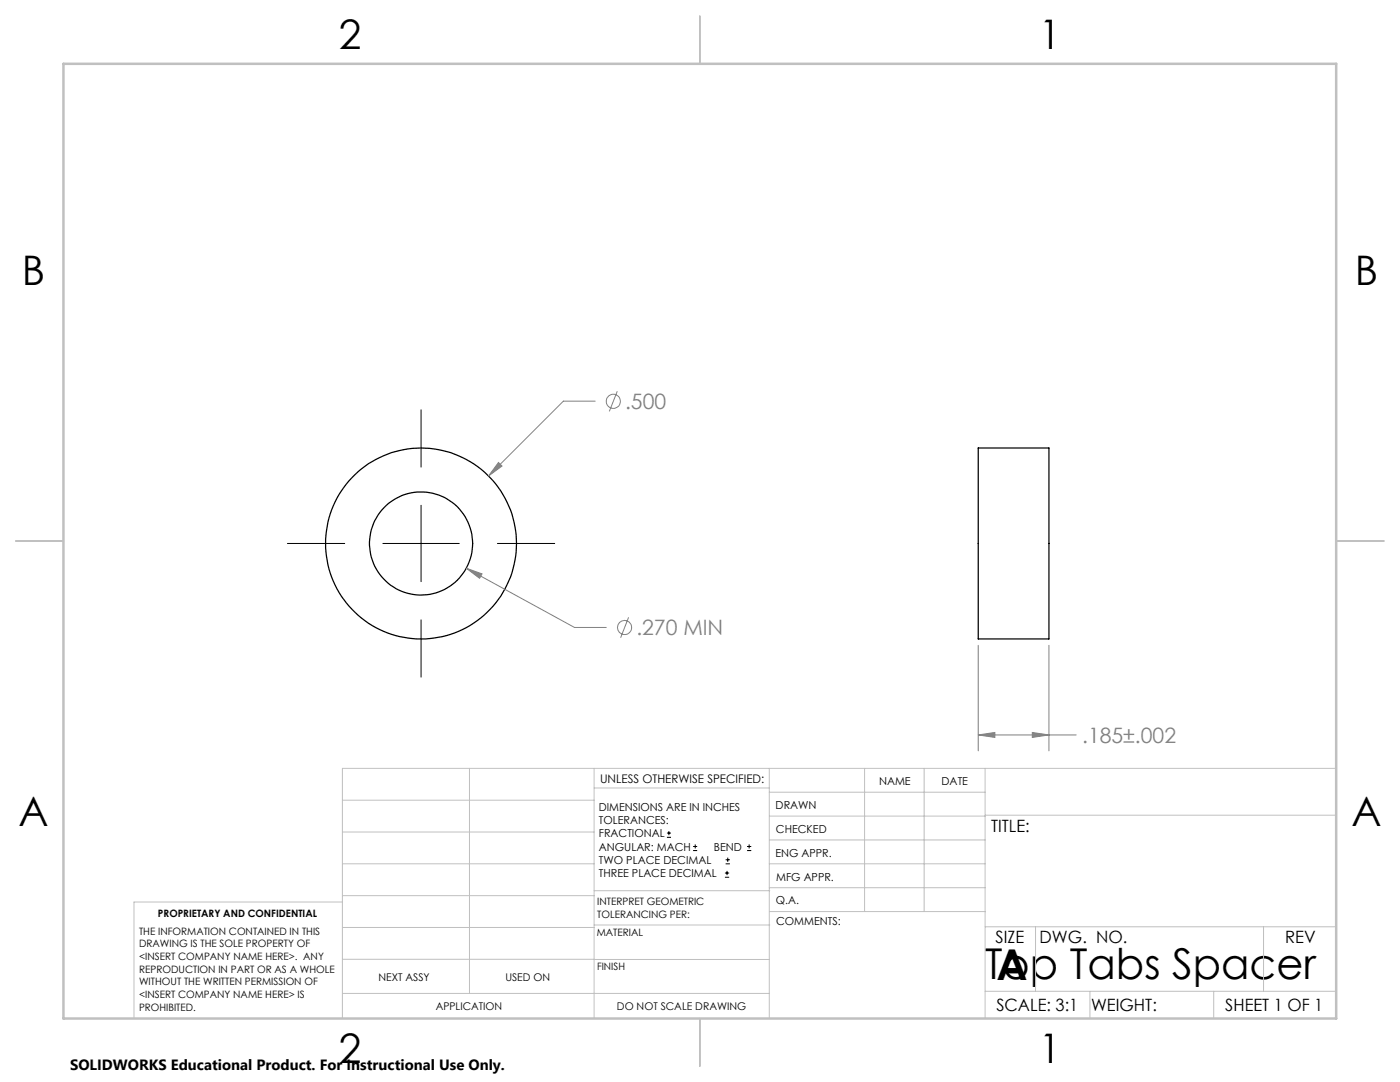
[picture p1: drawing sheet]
<svg xmlns="http://www.w3.org/2000/svg" width="279mm" height="216mm" viewBox="0 0 279 216" stroke-linecap="round" stroke-linejoin="round" font-family="sans-serif">
<g fill="none" stroke="#000" stroke-width=".25">
<path d="M195.2 89.4h14.1v38.1h-14.1z"/>
<circle cx="84" cy="108.5" r="19"/>
<circle cx="84" cy="108.4" r="10.3"/>
</g>
<g fill="none" stroke="#808080" stroke-width=".2">
<path d="M123.2 78.1l-1.6 4M99.5 92.3l.7 .7-2.7 2zM118.8 80h-6.4l-14.9 15M93.1 113.4l3.1 1.1-.5 .9zM93.1 113.4l21.6 11.8h6.3M125.4 123.2l-1.5 4M195.2 128.8v21M209.3 128.8v21M195.2 146.6l3.3-.4v.9zM195.2 146.6h19.6M206 146.2l3.3 .4-3.3 .5z"/>
<circle cx="122.4" cy="80.1" r="1.41"/>
<circle cx="124.6" cy="125.2" r="1.4"/>
</g>
<g fill="none" stroke="#000" stroke-width=".2">
<path d="M84 81.8v11.4M57.4 108.4h11.4M76.4 108.4h15.3M84 100.8v15.3M99.3 108.4h11.4M84 123.7v11.4M133.1 167.1h.8M133.1 166.2h.8M133.5 165.8v.9M138.3 169.7h.8M138.3 168.9h.8M138.7 168.5v.8"/>
<path d="M144.7 175h.8M144.7 174.2h.8M144.8 172.4h.9M144.8 171.6h.9M145.1 173.8v.8M145.2 171.1v.9M149.1 169.7h.8M149.1 168.9h.8M149.5 168.5v.8"/>
</g>
<g fill="none" stroke="#c0c0c0" stroke-width=".2">
<path d="M68.3 159.7h50.3M93.7 153.3v44.9M118.6 153.3v49.9M118.6 157.2h34.9M153.5 153.3v49.9M153.5 158.1h43.1M172.5 153.3v28.6M184.4 153.3v28.6M196.6 153.3v49.9M266.7 153.3h-198.4v49.9M68.3 178.7h50.3M68.3 172.4h50.3"/>
<path d="M68.3 166h50.3M68.3 180h-41.6v23.2M118.6 177.7h35M153.5 167.6h43.1M153.5 162.8h43.1M153.5 172.4h43.1M153.5 177.1h43.1M196.6 162.7h70.1M68.3 198.2h85.2M68.3 191.4l85.2 .1M68.3 185.1h50.3M118.6 184.6h35"/>
<path d="M153.6 181.9h43M196.6 197.8h70.1M196.6 184.9h70.1M206.7 184.9v12.9M217.5 197.8v5.4M242.2 197.8v5.4M252.2 184.9v12.9"/>
</g>
<path d="M139.7 3.2v9.5M3.1 107.9h9.6M266.7 107.9h9.5M139.7 203.2v9.6" fill="none" stroke="#c0c0c0" stroke-width=".25"/>
<path d="M12.7 12.7h254v190.5h-254z" fill="none" stroke="#c0c0c0" stroke-width=".5"/>
<path d="M93.1 113.4l2.6 2 .5-.9zM99.5 92.3l-2 2.7 2.7-2zM195.2 146.6l3.3-.4v.9zM206 146.2l3.3 .4-3.3 .5z" fill="#808080"/>
<g font-size="8.5">
<text x="196.5" y="195.4">Top Tabs Spacer</text>
<text x="198.9" y="195.5">A</text>
</g>
<g font-size="8.1">
<text x="67.6" y="9.7">2</text>
<text x="207.3" y="9.7">1</text>
<text x="4.4" y="57">B</text>
<text x="270.4" y="57">B</text>
<text x="3.7" y="164.9">A</text>
<text x="269.7" y="164.9">A</text>
<text x="67.6" y="212.2">2</text>
<text x="207.3" y="212.2">1</text>
</g>
<g font-size="4.2" fill="#808080">
<text x="124.7" y="81.6">.500</text>
<text x="127" y="126.8">.270 MIN</text>
<text x="216" y="148.2">.185±.002</text>
</g>
<g font-size="3.4">
<text x="197.8" y="166">TITLE:</text>
<text x="198.7" y="188.1">SIZE</text>
<text x="207.5" y="188.1">DWG. NO.</text>
<text x="256.5" y="188.2">REV</text>
<text x="198.8" y="201.7">SCALE: 3:1</text>
<text x="217.7" y="201.8">WEIGHT:</text>
<text x="244.5" y="201.7">SHEET 1 OF 1</text>
</g>
<text font-size="3" x="14" y="213.5">SOLIDWORKS Educational Product. For Instructional Use Only.</text>
<text font-size="2.4" x="119.8" y="156.2">UNLESS OTHERWISE SPECIFIED:</text>
<g font-size="2.2">
<text x="119.5" y="161.8">DIMENSIONS ARE IN INCHES</text>
<text x="154.8" y="161.4">DRAWN</text>
<text x="175.4" y="156.6">NAME</text>
<text x="187.9" y="156.7">DATE</text>
<text x="119.5" y="164.4">TOLERANCES:</text>
<text x="119.5" y="167.1">FRACTIONAL</text>
<text x="154.9" y="166.3">CHECKED</text>
<text x="119.5" y="169.7">ANGULAR: MACH</text>
<text x="119.5" y="172.4">TWO PLACE DECIMAL</text>
<text x="142.5" y="169.7">BEND</text>
<text x="154.8" y="170.9">ENG APPR.</text>
<text x="119.5" y="175">THREE PLACE DECIMAL</text>
<text x="154.9" y="175.7">MFG APPR.</text>
<text x="154.9" y="180.4">Q.A.</text>
<text x="154.9" y="184.6">COMMENTS:</text>
</g>
<g font-size="2.1">
<text x="75.5" y="195.7">NEXT ASSY</text>
<text x="100.9" y="195.7">USED ON</text>
<text x="86.9" y="201.5">APPLICATION</text>
<text x="123.1" y="201.6">DO NOT SCALE DRAWING</text>
</g>
<g font-size="2">
<text x="31.5" y="182.9">PROPRIETARY AND CONFIDENTIAL</text>
<text x="119.2" y="180.6">INTERPRET GEOMETRIC</text>
<text x="119.2" y="183.1">TOLERANCING PER:</text>
<text x="27.8" y="186.5">THE INFORMATION CONTAINED IN THIS</text>
<text x="27.8" y="189">DRAWING IS THE SOLE PROPERTY OF</text>
<text x="27.8" y="191.6">&lt;INSERT COMPANY NAME HERE&gt;. ANY</text>
<text x="119.1" y="186.7">MATERIAL</text>
<text x="27.8" y="194.1">REPRODUCTION IN PART OR AS A WHOLE</text>
<text x="27.8" y="196.6">WITHOUT THE WRITTEN PERMISSION OF</text>
<text x="119.1" y="193.5">FINISH</text>
<text x="27.8" y="199.1">&lt;INSERT COMPANY NAME HERE&gt; IS</text>
<text x="27.8" y="201.7">PROHIBITED.</text>
</g>
</svg>
